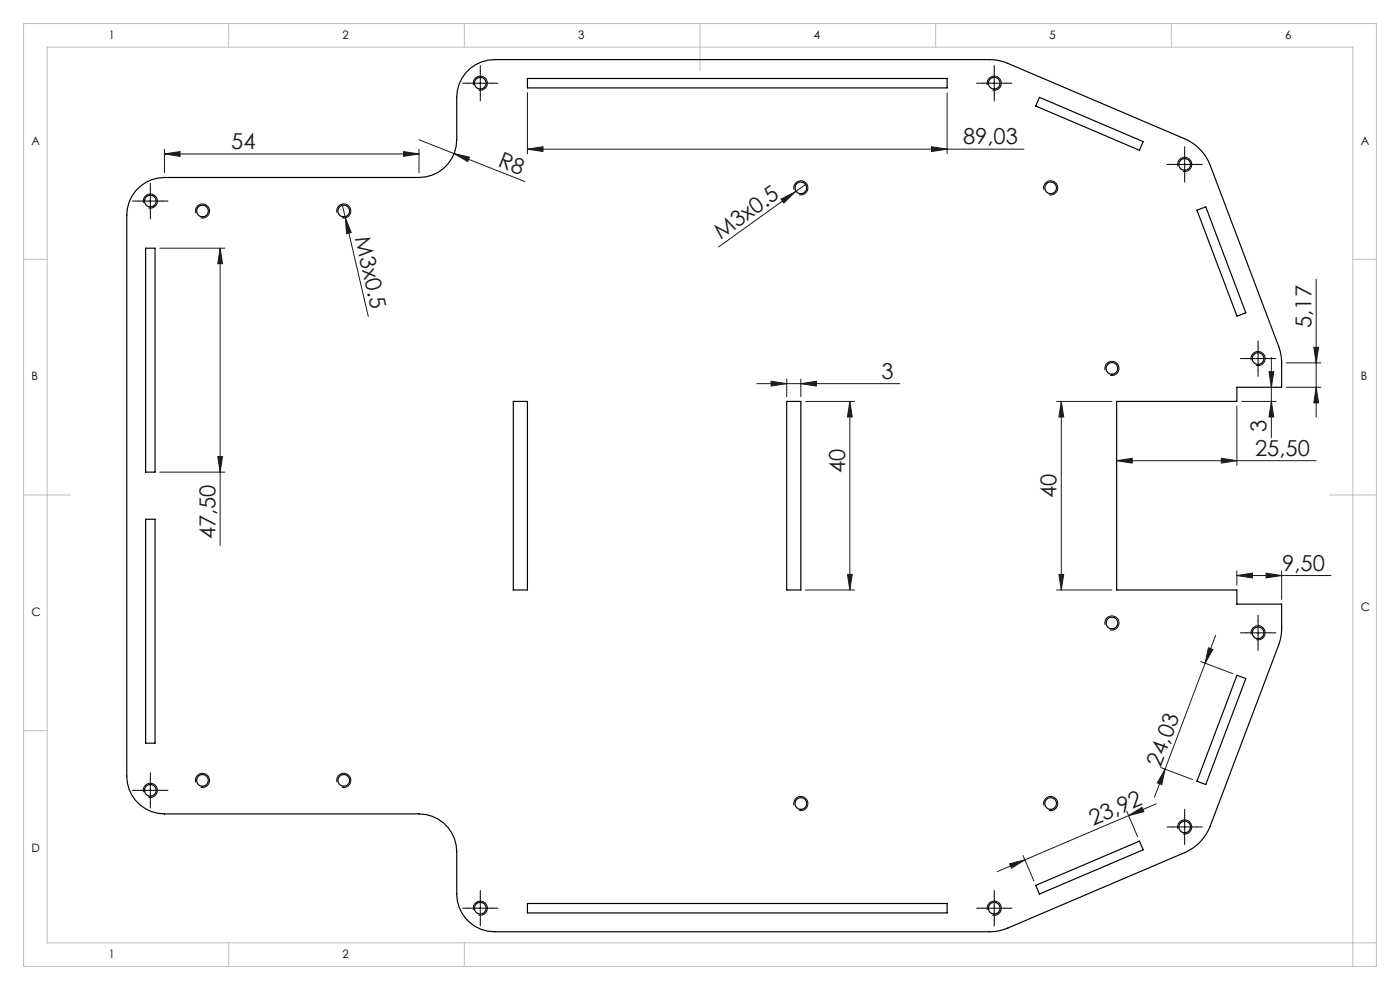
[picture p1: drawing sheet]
<svg xmlns="http://www.w3.org/2000/svg" width="297mm" height="210mm" viewBox="0 0 297 210" stroke-linecap="round" stroke-linejoin="round" font-family="sans-serif">
<g fill="none" stroke="#191924" stroke-width=".21">
<path d="M111.9 19.6v13M200.9 19.6v13M34.9 32.7l3.3-.5v1zM34.9 31.7v4.9M34.9 32.7h54M85.6 32.2l3.3 .5-3.3 .5zM88.9 29.6l22.4 8.9M88.9 31.7v4.9M96.3 32.6l3.3 .7-.4 1zM111.9 31.6l3.3-.5v1zM111.9 31.6h105.3M171.1 39l-2.4 1.7"/>
<path d="M197.6 31.1l3.3 .5-3.3 .5zM33.9 52.6h13.8M46.7 52.6l.5 3.4h-1zM46.7 52.6v63.1M72.6 43.3l5.5 23.8M73.3 46.2l1.2 3.1-1 .3zM165.7 42.2l3-1.5-2.4 2.4zM168.7 40.7l-16.3 11.7M279.2 59.2v29.3M269.2 78.8h1l-.5 3.3zM269.7 75.8v17.1M272.9 77h7.3"/>
<path d="M278.7 73.7h1l-.5 3.3zM46.2 96.8h1l-.5 3.3zM160.5 81.4h30.4M163.6 80.9l3.3 .5-3.3 .5zM166.9 80.4v3.7M169.9 81.4l3.3-.5v1zM169.9 80.4v3.7M170.9 85.1h10.4M180.3 85.1v40M180.3 85.1l.5 3.4h-1zM224.1 85.1h11.8M225.1 85.1v40"/>
<path d="M225.1 85.1l.6 3.4h-1.1zM236.9 97.7h42.3M236.9 97.7l3.3-.5v1zM259.1 97.2l3.3 .5-3.3 .5zM262.4 86.1v12.6M263.4 85.1h7.3M269.7 85.1l.5 3.4h-1zM272.9 82.1h7.3M279.2 82.1l.5 3.4h-1zM33.9 100.1h13.8M170.9 125.1h10.4M179.8 121.8h1l-.5 3.3z"/>
<path d="M224.1 125.1h11.8M224.6 121.8h1.1l-.6 3.3zM256.4 137.4l.9 .4-1.6 2.9zM257.9 134.7l-13 34.4M262.4 122.1l3.3-.5v1zM262.4 121.1v3M262.4 122.1h20M268.6 121.6l3.3 .5-3.3 .5zM271.9 121.1v6M254.7 140.3l6.8 2.6M239 172.1l2.3 5.4M239.4 173l2.9-1.8 .4 1z"/>
<path d="M239.4 173l-27.8 11.9M245.3 170.5l-5.9 2.5M246.2 162.8l6.8 2.6M247.2 163.2l-.7 3.2-1-.3zM214.2 183.2l3.2-.8-2.8 1.8zM217 181.5l2.3 5.4"/>
</g>
<g fill="none" stroke="#000" stroke-width=".21">
<path d="M99.4 17.6h5M100.4 18a1.5 1.5 0 0 1 1.4-1.8 1.5 1.5 0 0 1 1.6 1.6 1.5 1.5 0 0 1-1.9 1.3M101.9 15.1v5M208.4 17.6h5M209.5 18a1.5 1.5 0 0 1 1.3-1.8 1.5 1.5 0 0 1 1.6 1.6 1.5 1.5 0 0 1-1.9 1.3M210.9 15.1v5M248.8 34.9h5M249.9 35.3a1.5 1.5 0 0 1 1.3-1.9 1.5 1.5 0 0 1 1.6 1.6 1.5 1.5 0 0 1-1.9 1.3M251.3 32.4v5M29.4 42.6h5M30.4 43a1.5 1.5 0 0 1 1.4-1.8 1.5 1.5 0 0 1 1.6 1.6 1.5 1.5 0 0 1-1.9 1.3M31.9 40.1v5"/>
<path d="M41.5 45.1a1.5 1.5 0 0 1 1.3-1.8 1.5 1.5 0 0 1 1.6 1.6 1.5 1.5 0 0 1-1.8 1.3M71.5 45.1a1.5 1.5 0 0 1 1.3-1.8 1.5 1.5 0 0 1 1.6 1.6 1.5 1.5 0 0 1-1.9 1.3M168.4 40.2a1.5 1.5 0 0 1 1.4-1.8 1.5 1.5 0 0 1 1.6 1.6 1.5 1.5 0 0 1-1.9 1.3M221.4 40.2a1.5 1.5 0 0 1 1.4-1.8 1.5 1.5 0 0 1 1.6 1.6 1.5 1.5 0 0 1-1.9 1.3M234.4 78.5a1.5 1.5 0 0 1 1.4-1.8 1.5 1.5 0 0 1 1.6 1.6 1.5 1.5 0 0 1-1.9 1.3M264.4 76.1h5M265.4 76.5a1.5 1.5 0 0 1 1.4-1.9 1.5 1.5 0 0 1 1.6 1.6 1.5 1.5 0 0 1-1.9 1.3M266.9 73.6v5M234.4 132.5a1.5 1.5 0 0 1 1.4-1.8 1.5 1.5 0 0 1 1.6 1.6 1.5 1.5 0 0 1-1.9 1.3M264.4 134.2h5M265.4 134.6a1.5 1.5 0 0 1 1.4-1.9 1.5 1.5 0 0 1 1.6 1.7 1.5 1.5 0 0 1-1.9 1.3M266.9 131.7v5"/>
<path d="M29.4 167.6h5M30.4 168a1.5 1.5 0 0 1 1.4-1.8 1.5 1.5 0 0 1 1.6 1.6 1.5 1.5 0 0 1-1.9 1.3M31.9 165.1v5M41.5 165.9a1.5 1.5 0 0 1 1.3-1.9 1.5 1.5 0 0 1 1.6 1.7 1.5 1.5 0 0 1-1.8 1.3M71.5 165.9a1.5 1.5 0 0 1 1.3-1.9 1.5 1.5 0 0 1 1.6 1.7 1.5 1.5 0 0 1-1.9 1.3M168.4 170.8a1.5 1.5 0 0 1 1.4-1.8 1.5 1.5 0 0 1 1.6 1.6 1.5 1.5 0 0 1-1.9 1.3M221.4 170.8a1.5 1.5 0 0 1 1.4-1.8 1.5 1.5 0 0 1 1.6 1.6 1.5 1.5 0 0 1-1.9 1.3M248.8 175.4h5M249.9 175.8a1.5 1.5 0 0 1 1.3-1.9 1.5 1.5 0 0 1 1.6 1.6 1.5 1.5 0 0 1-1.9 1.4M251.3 172.9v5M99.4 192.6h5M100.4 193a1.5 1.5 0 0 1 1.4-1.8 1.5 1.5 0 0 1 1.6 1.6 1.5 1.5 0 0 1-1.9 1.3"/>
<path d="M101.9 190.1v5M208.4 192.6h5M209.5 193a1.5 1.5 0 0 1 1.3-1.8 1.5 1.5 0 0 1 1.6 1.6 1.5 1.5 0 0 1-1.9 1.3M210.9 190.1v5"/>
</g>
<g fill="none" stroke="#c0c0c0" stroke-width=".21">
<path d="M5 5h287v200h-287zM48.5 5v5M98.5 5v5M148.5 5v10M198.5 5v5M248.5 5v5M5 55h5M287 55h5M5 105h10M282 105h10M5 155h5M48.5 200v5"/>
<path d="M98.5 200v5M292 200h-282v-190h277v195"/>
</g>
<g fill="none" stroke="#000" stroke-width=".21" stroke-dasharray="15.2 1.3 1.3 1.3">
<path d="M99.4 17.6h-1.3M101.9 15.1v-1.2M104.4 17.6h1.2M208.4 17.6h-1.2M210.9 15.1v-1.2M213.4 17.6h1.3M101.9 20.1v1.3M210.9 20.1v1.3M248.8 34.9h-1.2M251.3 32.4v-1.3M251.3 37.4v1.2M253.8 34.9h1.3"/>
<path d="M29.4 42.6h-1.3M31.9 40.1v-1.2M31.9 45.1v1.3M34.4 42.6h1.2M264.4 76.1h-1.3M266.9 73.6v-1.3M266.9 78.6v1.2M269.4 76.1h1.2M264.4 134.2h-1.3M266.9 131.7v-1.2M266.9 136.7v1.3M269.4 134.2h1.2"/>
<path d="M29.4 167.6h-1.3M31.9 165.1v-1.2M31.9 170.1v1.3M34.4 167.6h1.2M248.8 175.4h-1.2M251.3 172.9v-1.2M251.3 177.9v1.3M253.8 175.4h1.3M99.4 192.6h-1.3M101.9 190.1v-1.2M101.9 195.1v1.3M104.4 192.6h1.2"/>
<path d="M208.4 192.6h-1.2M210.9 190.1v-1.2M210.9 195.1v1.3M213.4 192.6h1.3"/>
</g>
<g fill="#191924">
<path d="M165.7 42.2l3-1.5-2.4 2.4z"/>
<path d="M73.3 46.2l1.2 3.1-1 .3z"/>
<path d="M96.3 32.6l3.3 .7-.4 1z"/>
<path d="M85.6 32.2l3.3 .5-3.3 .5zM34.9 32.7l3.3-.5v1zM169.9 81.4l3.3-.5v1zM163.6 80.9l3.3 .5-3.3 .5zM268.6 121.6l3.3 .5-3.3 .5zM262.4 122.1l3.3-.5v1z"/>
<path d="M236.9 97.7l3.3-.5v1zM259.1 97.2l3.3 .5-3.3 .5zM111.9 31.6l3.3-.5v1zM197.6 31.1l3.3 .5-3.3 .5z"/>
<path d="M239.4 173l2.9-1.8 .4 1zM214.2 183.2l3.2-.8-2.8 1.8z"/>
<path d="M256.4 137.4l.9 .4-1.6 2.9zM247.2 163.2l-.7 3.2-1-.3z"/>
<path d="M179.8 121.8h1l-.5 3.3zM180.3 85.1l.5 3.4h-1zM224.6 121.8h1.1l-.6 3.3zM225.1 85.1l.6 3.4h-1.1zM279.2 82.1l.5 3.4h-1zM278.7 73.7h1l-.5 3.3z"/>
<path d="M46.2 96.8h1l-.5 3.3zM46.7 52.6l.5 3.4h-1z"/>
<path d="M269.2 78.8h1l-.5 3.3zM269.7 85.1l.5 3.4h-1z"/>
</g>
<g fill="none" stroke="#000" stroke-width=".25">
<path d="M111.9 16.6h89v2h-89zM220.5 20.7l22 9.3-.8 1.9-22-9.4zM28.8 40.5a8 8 0 0 1 6.1-2.9h54a8 8 0 0 0 8-8v-9a8 8 0 0 1 8-8h105a10 10 0 0 1 3.9 .9l37.5 15.9a10 10 0 0 1 5.5 5.7l14.4 38.3a10 10 0 0 1 .7 3.6v5.1h-9.5v3h-25.5v40h25.5v3h9.5v5.2a10 10 0 0 1-.7 3.6l-14.4 38.3a10 10 0 0 1-5.5 5.7l-37.5 15.9a10 10 0 0 1-3.9 .8h-105a8 8 0 0 1-8-8v-9a8 8 0 0 0-8-8h-54a8 8 0 0 1-8-8v-119a8 8 0 0 1 1.9-5.1zM30.9 52.6h2v47.5h-2zM253.9 44.6l1.9-.7 8.5 22.5-1.9 .7zM108.9 85.1h3v40h-3zM166.9 85.1h3v40h-3zM30.9 110.1h2v47.5h-2zM262.4 143.2l1.9 .7-8.5 22.5-1.9-.7zM111.9 191.6h89v2h-89zM219.7 187.8l22-9.4 .8 1.9-22 9.3z"/>
<circle cx="101.9" cy="17.6" r="1.25"/>
<circle cx="210.9" cy="17.6" r="1.25"/>
<circle cx="169.9" cy="39.8" r="1.25"/>
<circle cx="222.9" cy="39.8" r="1.25"/>
<circle cx="251.3" cy="34.9" r="1.25"/>
<circle cx="31.9" cy="42.6" r="1.25"/>
<circle cx="43" cy="44.8" r="1.25"/>
<circle cx="72.9" cy="44.8" r="1.25"/>
<circle cx="235.9" cy="78.1" r="1.25"/>
<circle cx="266.9" cy="76.1" r="1.25"/>
<circle cx="235.9" cy="132.1" r="1.25"/>
<circle cx="266.9" cy="134.2" r="1.25"/>
<circle cx="31.9" cy="167.6" r="1.25"/>
<circle cx="43" cy="165.5" r="1.25"/>
<circle cx="72.9" cy="165.5" r="1.25"/>
<circle cx="169.9" cy="170.4" r="1.25"/>
<circle cx="222.9" cy="170.4" r="1.25"/>
<circle cx="251.3" cy="175.4" r="1.25"/>
<circle cx="101.9" cy="192.6" r="1.25"/>
<circle cx="210.9" cy="192.6" r="1.25"/>
</g>
<g font-size="4.7" fill="#191924">
<text x="49.1" y="31.6">54</text>
<text x="105.5" y="35.1" transform="rotate(22 105.5 35.1)">R8</text>
<text x="204.3" y="30.6">89,03</text>
<text x="75.2" y="50.5" transform="rotate(77 75.2 50.5)">M3x0.5</text>
<text x="152.9" y="50.9" transform="rotate(-36 152.9 50.9)">M3x0.5</text>
<text x="278.2" y="69.6" transform="rotate(-90 278.2 69.6)">5,17</text>
<text x="187" y="80.4">3</text>
<text x="268.7" y="91.6" transform="rotate(-90 268.7 91.6)">3</text>
<text x="179.3" y="100.3" transform="rotate(-90 179.3 100.3)">40</text>
<text x="266.3" y="96.7">25,50</text>
<text x="224.1" y="105.7" transform="rotate(-90 224.1 105.7)">40</text>
<text x="45.7" y="114.4" transform="rotate(-90 45.7 114.4)">47,50</text>
<text x="272" y="121.1">9,50</text>
<text x="246.2" y="162.8" transform="rotate(-69 246.2 162.8)">24,03</text>
<text x="231.9" y="175.1" transform="rotate(-23 231.9 175.1)">23,92</text>
</g>
<g font-size="2.5">
<text x="23.1" y="8.2">1</text>
<text x="72.7" y="8.2">2</text>
<text x="122.7" y="8.2">3</text>
<text x="172.7" y="8.2">4</text>
<text x="222.7" y="8.2">5</text>
<text x="272.7" y="8.2">6</text>
<text x="6.7" y="30.7">A</text>
<text x="288.7" y="30.7">A</text>
<text x="6.7" y="80.7">B</text>
<text x="288.7" y="80.7">B</text>
<text x="6.7" y="130.7">C</text>
<text x="288.7" y="129.7">C</text>
<text x="6.7" y="180.7">D</text>
<text x="23.1" y="203.2">1</text>
<text x="72.7" y="203.2">2</text>
</g>
</svg>
